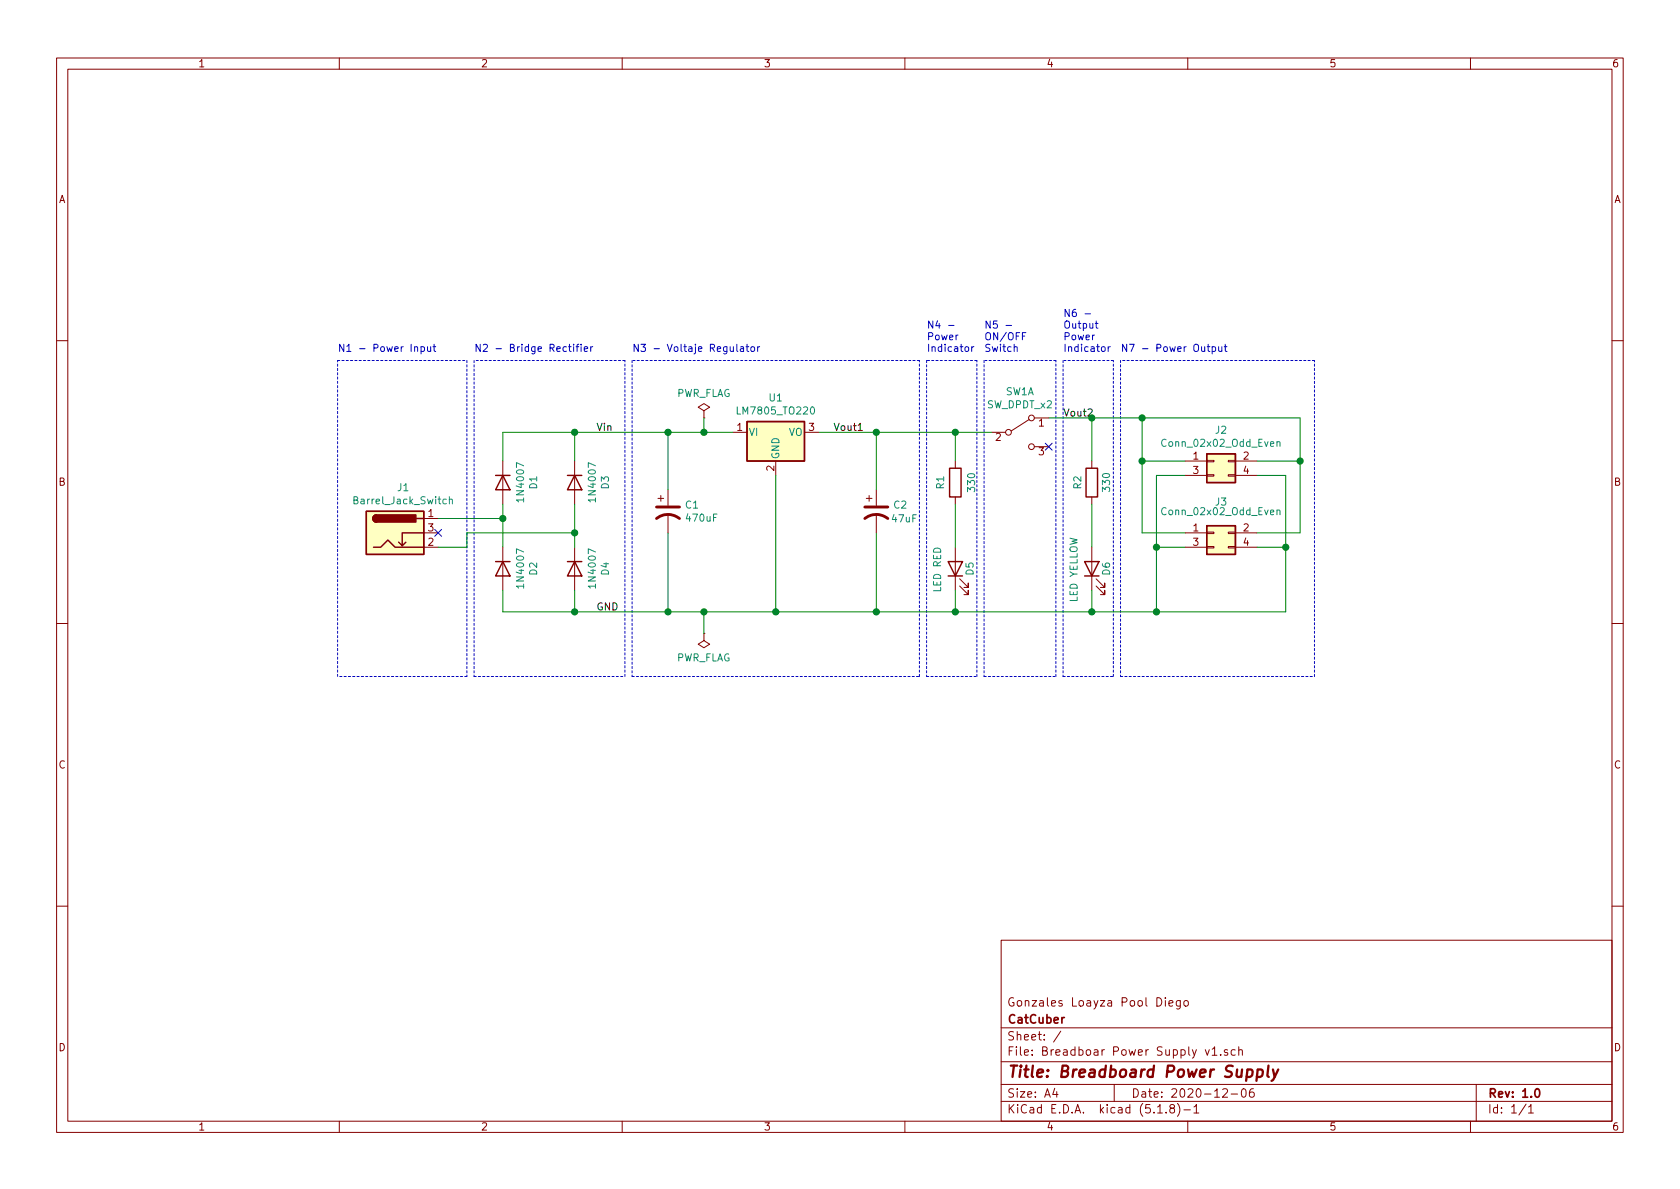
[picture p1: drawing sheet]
EESchema Schematic File Version 4
EELAYER 30 0
EELAYER END
$Descr A4 11693 8268
encoding utf-8
Sheet 1 1
Title "Breadboard Power Supply"
Date "2020-12-06"
Rev "1.0"
Comp "CatCuber"
Comment1 "Gonzales Loayza Pool Diego"
Comment2 ""
Comment3 ""
Comment4 ""
$EndDescr
$Comp
L Regulator_Linear:LM7805_TO220 U1
U 1 1
P 5400 3000
F 0 "U1" H 5400 3242 50  0000 C CNN
F 1 "LM7805_TO220" H 5400 3151 50  0000 C CNN
F 2 "Package_TO_SOT_THT:TO-220-3_Vertical" H 5400 3225 50  0001 C CIN
F 3 "https://www.onsemi.cn/PowerSolutions/document/MC7800-D.PDF" H 5400 2950 50  0001 C CNN
	1    5400 3000
	1    0    0    -1  
$EndComp
$Comp
L Diode:1N4007 D4
U 1 1
P 4000 3950
F 0 "D4" H 4000 4167 50  0000 C CNN
F 1 "1N4007" H 4000 4076 50  0000 C CNN
F 2 "Diode_THT:D_DO-41_SOD81_P10.16mm_Horizontal" H 4000 3775 50  0001 C CNN
F 3 "http://www.vishay.com/docs/88503/1n4001.pdf" H 4000 3950 50  0001 C CNN
	1    4000 3950
	0    1    1    0   
$EndComp
$Comp
L Device:CP1 C2
U 1 1
P 6100 3550
F 0 "C2" H 6215 3596 50  0000 L CNN
F 1 "47uF" H 6200 3500 50  0000 L CNN
F 2 "Capacitor_THT:CP_Radial_D6.3mm_P2.50mm" H 6100 3550 50  0001 C CNN
F 3 "~" H 6100 3550 50  0001 C CNN
	1    6100 3550
	1    0    0    -1  
$EndComp
$Comp
L Device:LED D6
U 1 1
P 7600 3950
F 0 "D6" H 7600 3850 50  0000 C CNN
F 1 "LED YELLOW" H 7593 4076 50  0000 C CNN
F 2 "LED_SMD:LED_0805_2012Metric" H 7600 3950 50  0001 C CNN
F 3 "~" H 7600 3950 50  0001 C CNN
	1    7600 3950
	0    -1   -1   0   
$EndComp
$Comp
L Device:R R2
U 1 1
P 7600 3350
F 0 "R2" V 7500 3350 50  0000 C CNN
F 1 "330" V 7700 3350 50  0000 C CNN
F 2 "Resistor_THT:R_Axial_DIN0207_L6.3mm_D2.5mm_P7.62mm_Horizontal" V 7530 3350 50  0001 C CNN
F 3 "~" H 7600 3350 50  0001 C CNN
	1    7600 3350
	1    0    0    -1  
$EndComp
$Comp
L Diode:1N4007 D2
U 1 1
P 3500 3950
F 0 "D2" H 3500 4167 50  0000 C CNN
F 1 "1N4007" H 3500 4076 50  0000 C CNN
F 2 "Diode_THT:D_DO-41_SOD81_P10.16mm_Horizontal" H 3500 3775 50  0001 C CNN
F 3 "http://www.vishay.com/docs/88503/1n4001.pdf" H 3500 3950 50  0001 C CNN
	1    3500 3950
	0    1    1    0   
$EndComp
$Comp
L Diode:1N4007 D1
U 1 1
P 3500 3350
F 0 "D1" H 3500 3567 50  0000 C CNN
F 1 "1N4007" H 3500 3476 50  0000 C CNN
F 2 "Diode_THT:D_DO-41_SOD81_P10.16mm_Horizontal" H 3500 3175 50  0001 C CNN
F 3 "http://www.vishay.com/docs/88503/1n4001.pdf" H 3500 3350 50  0001 C CNN
	1    3500 3350
	0    1    1    0   
$EndComp
$Comp
L Diode:1N4007 D3
U 1 1
P 4000 3350
F 0 "D3" H 4000 3567 50  0000 C CNN
F 1 "1N4007" H 4000 3476 50  0000 C CNN
F 2 "Diode_THT:D_DO-41_SOD81_P10.16mm_Horizontal" H 4000 3175 50  0001 C CNN
F 3 "http://www.vishay.com/docs/88503/1n4001.pdf" H 4000 3350 50  0001 C CNN
	1    4000 3350
	0    1    1    0   
$EndComp
$Comp
L Device:CP1 C1
U 1 1
P 4650 3550
F 0 "C1" H 4765 3596 50  0000 L CNN
F 1 "470uF" H 4765 3505 50  0000 L CNN
F 2 "Capacitor_THT:CP_Radial_D10.0mm_P5.00mm" H 4650 3550 50  0001 C CNN
F 3 "~" H 4650 3550 50  0001 C CNN
	1    4650 3550
	1    0    0    -1  
$EndComp
$Comp
L Device:LED D5
U 1 1
P 6650 3950
F 0 "D5" H 6650 3850 50  0000 C CNN
F 1 "LED RED" H 6643 4076 50  0000 C CNN
F 2 "LED_SMD:LED_0805_2012Metric" H 6650 3950 50  0001 C CNN
F 3 "~" H 6650 3950 50  0001 C CNN
	1    6650 3950
	0    -1   -1   0   
$EndComp
$Comp
L Device:R R1
U 1 1
P 6650 3350
F 0 "R1" V 6750 3350 50  0000 C CNN
F 1 "330" V 6534 3350 50  0000 C CNN
F 2 "Resistor_THT:R_Axial_DIN0207_L6.3mm_D2.5mm_P7.62mm_Horizontal" V 6580 3350 50  0001 C CNN
F 3 "~" H 6650 3350 50  0001 C CNN
	1    6650 3350
	-1   0    0    1   
$EndComp
$Comp
L Switch:SW_DPDT_x2 SW1
U 1 1
P 7100 3000
F 0 "SW1" H 7100 3285 50  0000 C CNN
F 1 "SW_DPDT_x2" H 7100 3194 50  0000 C CNN
F 2 "digikey-footprints:Switch_Slide_11.6x4mm_EG1218" H 7100 3000 50  0001 C CNN
F 3 "~" H 7100 3000 50  0001 C CNN
	1    7100 3000
	1    0    0    -1  
$EndComp
$Comp
L Connector_Generic:Conn_02x02_Odd_Even J2
U 1 1
P 8450 3200
F 0 "J2" H 8500 3417 50  0000 C CNN
F 1 "Conn_02x02_Odd_Even" H 8500 3326 50  0000 C CNN
F 2 "Connector_PinHeader_2.54mm:PinHeader_2x02_P2.54mm_Vertical" H 8450 3200 50  0001 C CNN
F 3 "~" H 8450 3200 50  0001 C CNN
	1    8450 3200
	1    0    0    -1  
$EndComp
$Comp
L Connector_Generic:Conn_02x02_Odd_Even J3
U 1 1
P 8450 3700
F 0 "J3" H 8500 3917 50  0000 C CNN
F 1 "Conn_02x02_Odd_Even" H 8500 3850 50  0000 C CNN
F 2 "Connector_PinHeader_2.54mm:PinHeader_2x02_P2.54mm_Vertical" H 8450 3700 50  0001 C CNN
F 3 "~" H 8450 3700 50  0001 C CNN
	1    8450 3700
	1    0    0    -1  
$EndComp
Wire Wire Line
	3500 3500 3500 3600
Wire Wire Line
	3500 3200 3500 3000
Wire Wire Line
	3500 3000 4000 3000
Wire Wire Line
	4000 3000 4000 3200
Wire Wire Line
	4000 3500 4000 3700
Wire Wire Line
	3500 4100 3500 4250
Wire Wire Line
	3500 4250 4000 4250
Wire Wire Line
	4000 4250 4000 4100
Wire Wire Line
	4650 3400 4650 3000
Wire Wire Line
	4650 3000 4000 3000
Connection ~ 4000 3000
Wire Wire Line
	4650 3700 4650 4250
Wire Wire Line
	4650 4250 4000 4250
Connection ~ 4000 4250
Wire Wire Line
	5100 3000 4900 3000
Connection ~ 4650 3000
Wire Wire Line
	5400 4250 4900 4250
Connection ~ 4650 4250
Wire Wire Line
	6100 3400 6100 3000
Wire Wire Line
	6100 3000 5700 3000
Wire Wire Line
	6100 3700 6100 4250
Wire Wire Line
	6100 4250 5400 4250
Connection ~ 5400 4250
Wire Wire Line
	6650 3200 6650 3000
Wire Wire Line
	6650 3000 6100 3000
Connection ~ 6100 3000
Wire Wire Line
	6650 3500 6650 3800
Wire Wire Line
	6650 4100 6650 4250
Wire Wire Line
	6650 4250 6100 4250
Connection ~ 6100 4250
Wire Wire Line
	6900 3000 6650 3000
Connection ~ 6650 3000
Wire Wire Line
	7600 4100 7600 4250
Wire Wire Line
	7600 3500 7600 3800
Wire Wire Line
	7600 3200 7600 2900
NoConn ~ 7300 3100
Wire Wire Line
	3050 3600 3500 3600
Connection ~ 3500 3600
Wire Wire Line
	3500 3600 3500 3800
Connection ~ 4000 3700
Wire Wire Line
	4000 3700 4000 3800
Wire Wire Line
	3050 3800 3250 3800
Wire Wire Line
	3250 3800 3250 3700
Wire Wire Line
	3250 3700 4000 3700
Wire Wire Line
	7600 2900 7950 2900
Wire Wire Line
	7950 2900 7950 3200
Wire Wire Line
	7950 3200 8250 3200
Connection ~ 7600 2900
Wire Wire Line
	7950 3200 7950 3700
Wire Wire Line
	7950 3700 8250 3700
Connection ~ 7950 3200
Wire Wire Line
	7600 4250 8050 4250
Wire Wire Line
	8050 4250 8050 3800
Wire Wire Line
	8050 3300 8250 3300
Connection ~ 7600 4250
Wire Wire Line
	8250 3800 8050 3800
Connection ~ 8050 3800
Wire Wire Line
	8050 3800 8050 3300
Wire Wire Line
	8750 3200 9050 3200
Wire Wire Line
	9050 3200 9050 2900
Wire Wire Line
	9050 2900 7950 2900
Connection ~ 7950 2900
Wire Wire Line
	8750 3700 9050 3700
Wire Wire Line
	9050 3700 9050 3200
Connection ~ 9050 3200
Connection ~ 8050 4250
$Comp
L power:PWR_FLAG #FLG01
U 1 1
P 4900 2900
F 0 "#FLG01" H 4900 2975 50  0001 C CNN
F 1 "PWR_FLAG" H 4900 3073 50  0000 C CNN
F 2 "" H 4900 2900 50  0001 C CNN
F 3 "~" H 4900 2900 50  0001 C CNN
	1    4900 2900
	1    0    0    -1  
$EndComp
Wire Wire Line
	4900 2900 4900 3000
Connection ~ 4900 3000
Wire Wire Line
	4900 3000 4650 3000
Wire Wire Line
	5400 3300 5400 4250
$Comp
L power:PWR_FLAG #FLG02
U 1 1
P 4900 4400
F 0 "#FLG02" H 4900 4475 50  0001 C CNN
F 1 "PWR_FLAG" H 4900 4573 50  0000 C CNN
F 2 "" H 4900 4400 50  0001 C CNN
F 3 "~" H 4900 4400 50  0001 C CNN
	1    4900 4400
	-1   0    0    1   
$EndComp
Wire Wire Line
	4900 4400 4900 4250
Connection ~ 4900 4250
Wire Wire Line
	4900 4250 4650 4250
Wire Wire Line
	7300 2900 7600 2900
Wire Wire Line
	6650 4250 7600 4250
Connection ~ 6650 4250
Text Label 4150 3000 0    50   ~ 0
Vin
Text Label 4150 4250 0    50   ~ 0
GND
Text Label 5800 3000 0    50   ~ 0
Vout1
Text Label 7400 2900 0    50   ~ 0
Vout2
NoConn ~ 3050 3700
$Comp
L Connector:Barrel_Jack_Switch J1
U 1 1
P 2750 3700
F 0 "J1" H 2807 4017 50  0000 C CNN
F 1 "Barrel_Jack_Switch" H 2807 3926 50  0000 C CNN
F 2 "Connector_BarrelJack:BarrelJack_CUI_PJ-102AH_Horizontal" H 2800 3660 50  0001 C CNN
F 3 "~" H 2800 3660 50  0001 C CNN
	1    2750 3700
	1    0    0    -1  
$EndComp
Wire Notes Line
	3250 2500 3250 4700
Wire Notes Line
	3250 4700 2350 4700
Wire Notes Line
	2350 4700 2350 2500
Wire Notes Line
	2350 2500 3250 2500
Wire Notes Line
	3300 2500 3300 4700
Wire Notes Line
	3300 4700 4350 4700
Wire Notes Line
	4350 4700 4350 2500
Wire Notes Line
	4350 2500 3300 2500
Wire Notes Line
	4400 2500 4400 4700
Wire Notes Line
	4400 4700 6400 4700
Wire Notes Line
	6400 4700 6400 2500
Wire Notes Line
	6400 2500 4400 2500
Wire Notes Line
	6450 2500 6450 4700
Wire Notes Line
	6450 4700 6800 4700
Wire Notes Line
	6800 4700 6800 2500
Wire Notes Line
	6800 2500 6450 2500
Wire Notes Line
	6850 2500 6850 4700
Wire Notes Line
	6850 4700 7350 4700
Wire Notes Line
	7350 4700 7350 2500
Wire Notes Line
	7350 2500 6850 2500
Wire Notes Line
	7400 2500 7400 4700
Wire Notes Line
	7400 4700 7750 4700
Wire Notes Line
	7750 4700 7750 2500
Wire Notes Line
	7750 2500 7400 2500
Wire Notes Line
	7800 2500 7800 4700
Wire Notes Line
	7800 4700 9150 4700
Wire Notes Line
	9150 4700 9150 2500
Wire Notes Line
	9150 2500 7800 2500
Wire Wire Line
	8950 3300 8950 3800
Wire Wire Line
	8750 3300 8950 3300
Wire Wire Line
	8750 3800 8950 3800
Wire Wire Line
	8950 4250 8950 3800
Wire Wire Line
	8050 4250 8950 4250
Connection ~ 8950 3800
Text Notes 2350 2450 0    50   ~ 0
N1 - Power Input
Text Notes 3300 2450 0    50   ~ 0
N2 - Bridge Rectifier
Text Notes 4400 2450 0    50   ~ 0
N3 - Voltaje Regulator
Text Notes 6450 2450 0    50   ~ 0
N4 - \nPower \nIndicator
Text Notes 6850 2450 0    50   ~ 0
N5 - \nON/OFF\nSwitch
Text Notes 7400 2450 0    50   ~ 0
N6 -\nOutput\nPower\nIndicator
Text Notes 7800 2450 0    50   ~ 0
N7 - Power Output
$EndSCHEMATC
